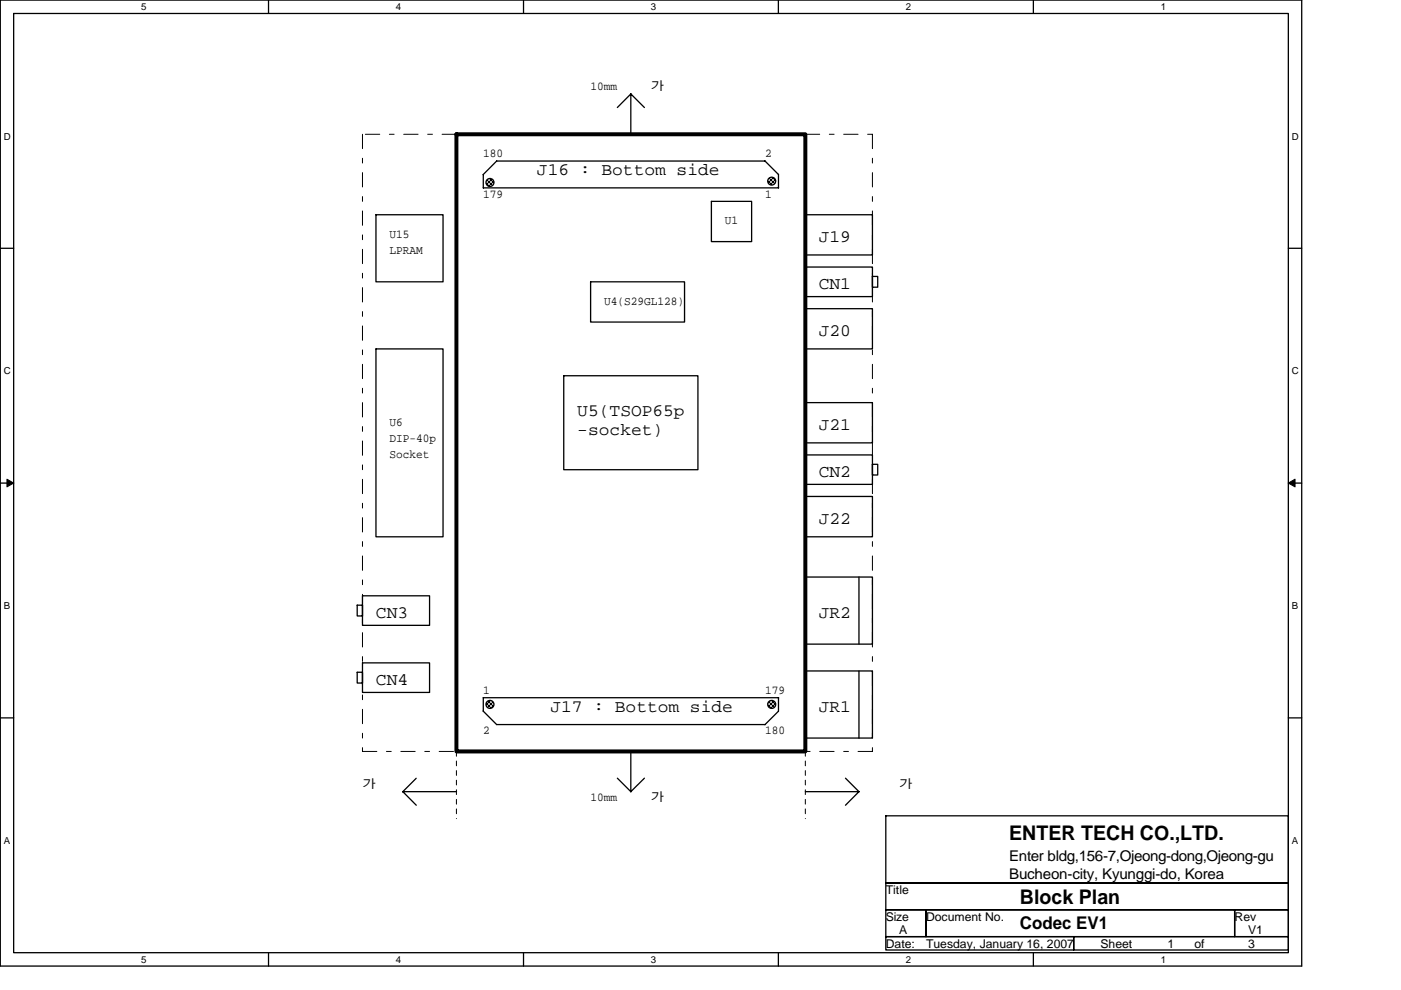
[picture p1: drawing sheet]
<svg xmlns="http://www.w3.org/2000/svg" width="297mm" height="210mm" viewBox="0 0 297 210" stroke-linecap="round" stroke-linejoin="round" font-family="sans-serif">
<path d="M.1 0h275.9v204.8h-275.9zM2.9 2.9h270.3v199.1h-270.3z" fill="none" stroke="#000" stroke-width=".28"/>
<g fill="#fff">
<path d="M29.9 .3h1.1v2.3h-1.1z"/>
<path d="M29.9 202.3h1.1v2.3h-1.1z"/>
</g>
<path d="M56.9 0v2.9M56.9 202v2.8" fill="none" stroke="#000" stroke-width=".28"/>
<g fill="#fff">
<path d="M83.9 .3h1.2v2.3h-1.2z"/>
<path d="M83.9 202.3h1.2v2.3h-1.2z"/>
</g>
<path d="M111 0v2.9M111 202v2.8" fill="none" stroke="#000" stroke-width=".28"/>
<g fill="#fff">
<path d="M138 .3h1.1v2.3h-1.1z"/>
<path d="M138 202.3h1.1v2.3h-1.1z"/>
</g>
<path d="M165 0v2.9M165 202v2.8" fill="none" stroke="#000" stroke-width=".28"/>
<g fill="#fff">
<path d="M192 .3h1.2v2.3h-1.2z"/>
<path d="M192 202.3h1.2v2.3h-1.2z"/>
</g>
<path d="M219.1 0v2.9M219.1 202v2.8" fill="none" stroke="#000" stroke-width=".28"/>
<g fill="#fff">
<path d="M246.1 .3h1.1v2.3h-1.1z"/>
<path d="M246.1 202.3h1.1v2.3h-1.1z"/>
<path d="M.8 27.7h1.5v2.3h-1.5z"/>
<path d="M273.9 27.7h1.5v2.3h-1.5z"/>
<path d="M.8 77.5h1.5v2.3h-1.5z"/>
<path d="M273.9 77.5h1.5v2.3h-1.5z"/>
</g>
<path d="M.1 52.6h2.8M273.2 52.6h2.8" fill="none" stroke="#000" stroke-width=".28"/>
<g fill="#fff">
<path d="M.8 127.3h1.4v2.3h-1.4z"/>
<path d="M273.9 127.3h1.3v2.3h-1.3z"/>
</g>
<path d="M.1 102.4h2.8M273.2 102.4h2.8" fill="none" stroke="#000" stroke-width=".28"/>
<path d="M1.5 101.6l1.4 .8-1.4 .8zM273.2 102.4l1.4-.8v1.6z" fill="#000" stroke="#000" stroke-width=".21"/>
<g fill="#fff">
<path d="M.8 177.1h1.4v2.3h-1.4z"/>
<path d="M273.9 177.1h1.3v2.3h-1.3z"/>
</g>
<g fill="none" stroke="#000" stroke-width=".28">
<path d="M133.7 19.9v8.6M133.7 19.9l-2.8 2.9M133.7 19.9l2.9 2.9M105.3 34.1h56.9l2.9 2.9v2.8l-62.6 .1-.1-2.9zM79.7 45.5h14.2v14.3h-14.2zM125.2 59.8h19.9v8.5h-19.9zM150.8 42.7h8.6v8.5h-8.6zM170.7 45.5h14.3v8.6h-14.3zM170.7 56.6h14.3v6.3h-14.3zM185 58.6h1.1v2.3h-1.1zM79.7 74h14.2v39.8h-14.2zM119.5 79.7h28.5v19.9h-28.5z"/>
<path d="M170.7 65.4h14.3v8.6h-14.3zM170.7 85.4h14.3v8.5h-14.3zM170.7 96.5h14.3v6.2h-14.3zM185 98.4h1.1v2.3h-1.1zM170.7 105.3h14.3v8.5h-14.3zM75.7 128.3h1.2v2.3h-1.2zM76.9 126.3h14.2v6.3h-14.2zM170.7 122.3h14.3v14.3h-14.3zM182.1 122.3v14.3M.1 152.2h2.8M75.7 142.5h1.2v2.3h-1.2zM76.9 140.5h14.2v6.3h-14.2z"/>
<path d="M102.4 150.8l2.9 2.8h56.9M102.5 150.8v-2.9h62.6v2.9l-2.9 2.8M133.7 159.3v8.6M170.7 142.3h14.3v14.2h-14.3zM182.1 142.3v14.2M273.2 152.2h2.8M85.4 167.9h11.4M85.4 167.9l2.9 2.8M88.2 165l-2.8 2.9M130.9 165l2.8 2.9M136.6 165l-2.9 2.9M170.7 167.9h11.4"/>
<path d="M179.3 165l2.8 2.9M182.1 167.9l-2.8 2.8M187.8 173h85.4v14.2h-85.4zM187.8 187.2h85.4v5.7h-85.4zM187.8 192.9h8.5v5.7h-8.5zM187.8 198.6h39.8v2.8h-39.8zM196.3 192.9h65.5v5.7h-65.5zM227.6 198.6h45.6v2.8h-45.6zM261.8 192.9h11.4v5.7h-11.4z"/>
</g>
<path d="M76.9 28.5v130.8M96.8 28.5h-20M170.7 28.5h14.3M185 28.5v130.8M76.9 159.3h19.9M185 159.3h-14.3" fill="none" stroke="#000" stroke-width=".21" stroke-dasharray="3 2 1 2"/>
<path d="M96.8 159.3v14.3M170.7 159.3v14.3" fill="none" stroke="#000" stroke-width=".21" stroke-dasharray="1 1 1 1 1 1 1 1"/>
<path d="M96.8 28.5h73.9v130.8h-73.9z" fill="none" stroke="#000" stroke-width=".85"/>
<g fill="#000" stroke="#000" stroke-width=".28">
<circle cx="103.9" cy="38.7" r=".85"/>
<circle cx="163.6" cy="38.4" r=".84"/>
<circle cx="103.9" cy="149.4" r=".85"/>
<circle cx="163.6" cy="149.4" r=".85"/>
</g>
<g font-size="4.3">
<text x="214" y="178.1">ENTER TECH CO.,LTD.</text>
<text x="216.3" y="191.7">Block Plan</text>
</g>
<g font-size="3.7">
<text x="113.9" y="37.1">J16 : Bottom side</text>
<text x="173.6" y="51.3">J19</text>
<text x="173.6" y="61.3">CN1</text>
<text x="173.6" y="71.2">J20</text>
<text x="122.4" y="88.3">U5(TSOP65p</text>
<text x="122.4" y="92.3">-socket)</text>
<text x="173.6" y="91.1">J21</text>
<text x="173.6" y="101.1">CN2</text>
<text x="173.6" y="111.1">J22</text>
<text x="79.7" y="131">CN3</text>
<text x="173.6" y="131">JR2</text>
<text x="79.7" y="145.2">CN4</text>
<text x="116.7" y="150.9">J17 : Bottom side</text>
<text x="173.6" y="150.9">JR1</text>
<text x="216.3" y="196.9">Codec EV1</text>
</g>
<g font-size="3.1">
<text x="214" y="182.6">Enter bldg,156-7,Ojeong-dong,Ojeong-gu</text>
<text x="214" y="186.3">Bucheon-city, Kyunggi-do, Korea</text>
</g>
<g font-size="2.6">
<text x="125.2" y="19.1">10mm 확장가능</text>
<text x="102.5" y="33.4">180</text>
<text x="162.2" y="33.4">2</text>
<text x="102.5" y="41.9">179</text>
<text x="162.2" y="41.9">1</text>
<text x="153.7" y="47.6">U1</text>
<text x="82.5" y="50.4">U15</text>
<text x="82.5" y="53.9">LPRAM</text>
<text x="128.1" y="64.6">U4(S29GL128)</text>
<text x="82.5" y="90.3">U6</text>
<text x="82.5" y="93.7">DIP-40p</text>
<text x="82.5" y="97.2">Socket</text>
<text x="102.5" y="147.2">1</text>
<text x="162.2" y="147.2">179</text>
<text x="102.5" y="155.7">2</text>
<text x="162.2" y="155.7">180</text>
<text x="71.2" y="167.1">확장가능</text>
<text x="185" y="167.1">확장가능</text>
<text x="125.2" y="169.9">10mm 확장가능</text>
<text x="187.8" y="189.5">Title</text>
<text x="187.8" y="195.2">Size</text>
<text x="196.3" y="195.2">Document No.</text>
<text x="261.8" y="195.2">Rev</text>
<text x="187.8" y="200.9">Date:</text>
<text x="190.6" y="198">A</text>
<text x="196.3" y="200.9">Tuesday, January 16, 2007</text>
<text x="233.3" y="200.9">Sheet</text>
<text x="247.5" y="200.9">1</text>
<text x="253.2" y="200.9">of</text>
<text x="264.6" y="198">V1</text>
<text x="264.6" y="200.9">3</text>
</g>
<g font-size="2">
<text x="29.9" y="2.1">5</text>
<text x="83.9" y="2.1">4</text>
<text x="138" y="2.1">3</text>
<text x="192" y="2.1">2</text>
<text x="246.1" y="2.1">1</text>
<text x=".8" y="29.6">D</text>
<text x="273.9" y="29.6">D</text>
<text x=".8" y="79.4">C</text>
<text x="273.9" y="79.4">C</text>
<text x=".8" y="129.2">B</text>
<text x="273.9" y="129.2">B</text>
<text x=".8" y="178.9">A</text>
<text x="273.9" y="178.9">A</text>
<text x="29.9" y="204.1">5</text>
<text x="83.9" y="204.1">4</text>
<text x="138" y="204.1">3</text>
<text x="192" y="204.1">2</text>
<text x="246.1" y="204.1">1</text>
</g>
</svg>
